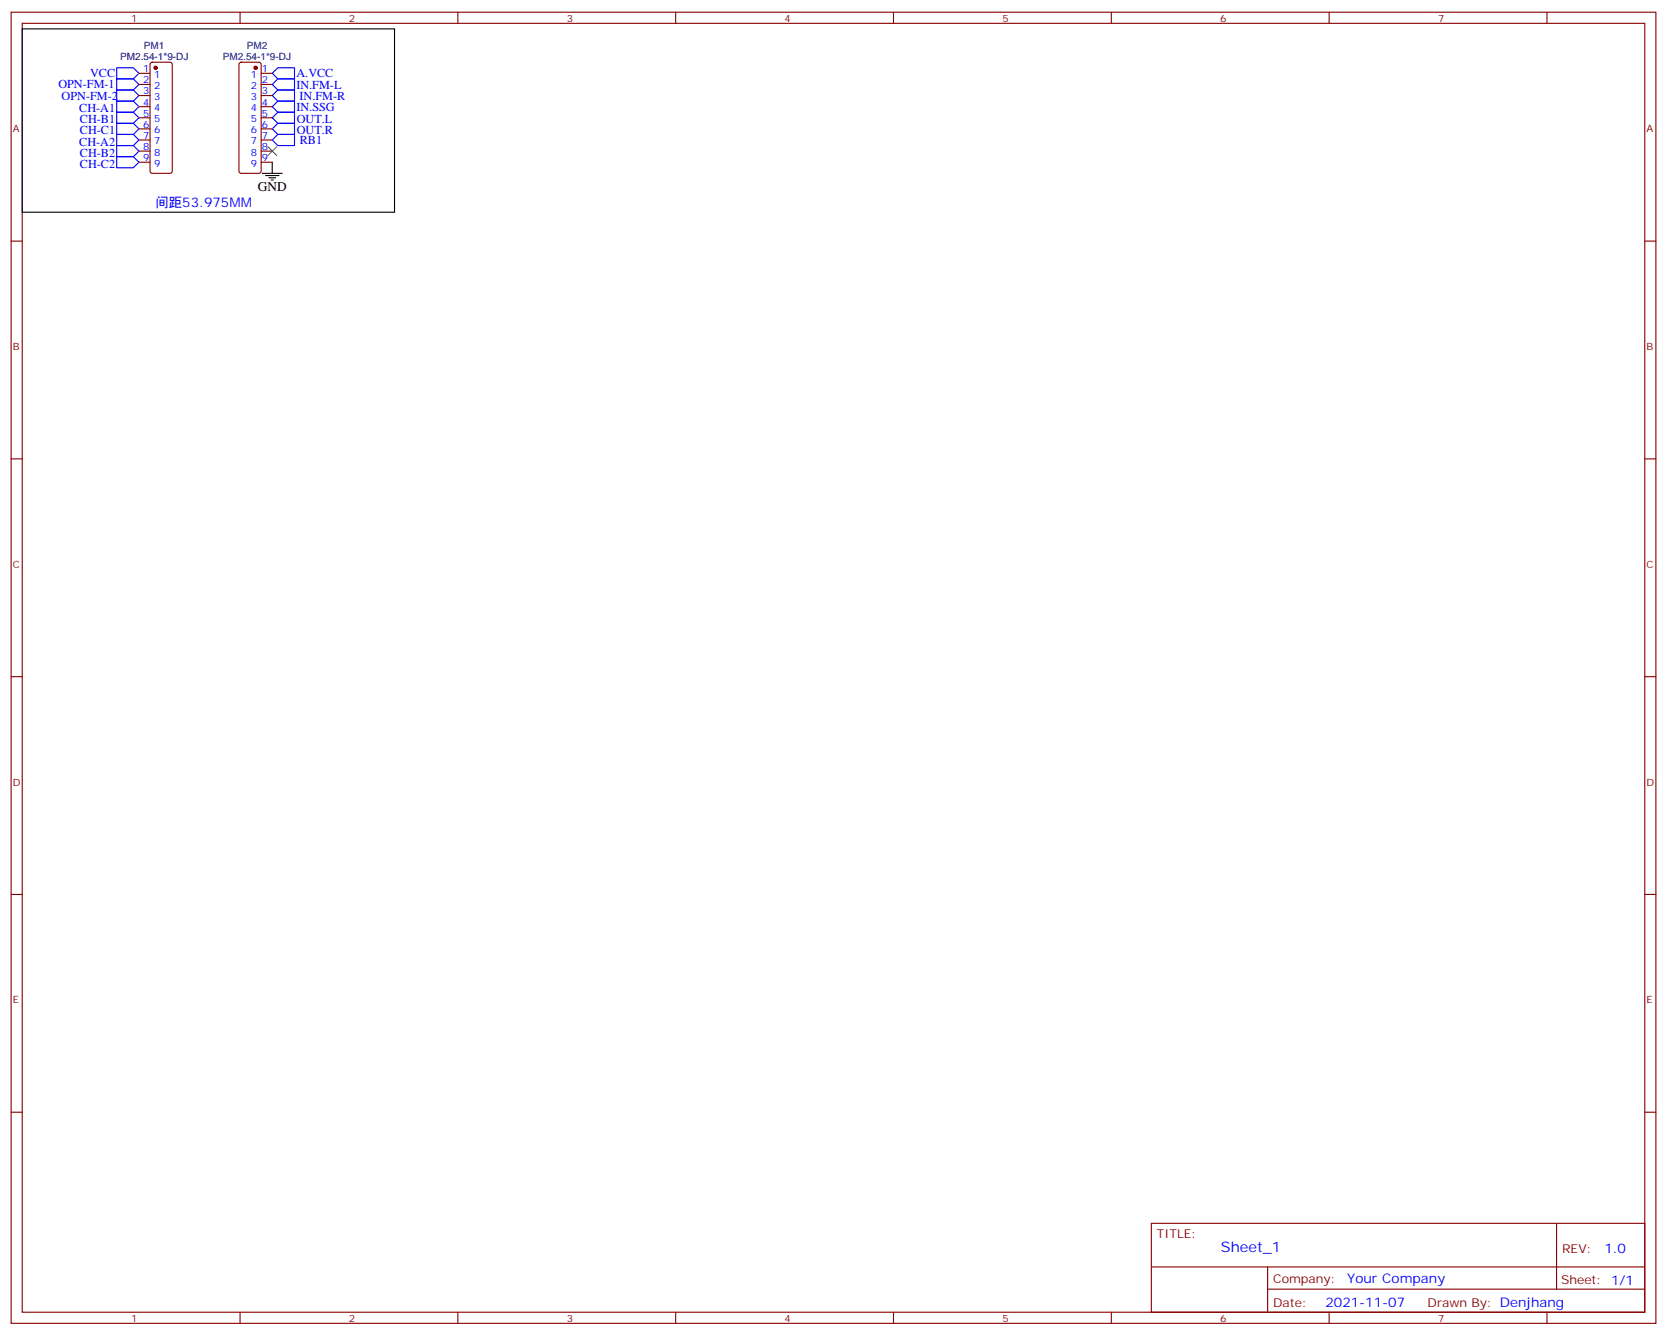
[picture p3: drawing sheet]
<svg xmlns="http://www.w3.org/2000/svg" width="529mm" height="424mm" viewBox="0 0 529 424" stroke-linecap="round" stroke-linejoin="round" font-family="sans-serif">
<g fill="none" stroke="#870000" stroke-width=".35">
<path d="M3.5 3.9h522.1v416.3h-522.1zM7.1 7.4h515v409.2h-515zM47.9 20l.4-.2h5.7l.5 .2 .2 .5v33.8l-.3 .5-.4 .2h-5.7l-.5-.2-.2-.5v-33.8zM76.1 20l.5-.2h5.6l.5 .2 .2 .5v33.8l-.2 .5-.5 .2h-5.6l-.5-.2-.3-.5v-33.8zM76.2 3.9v3.5M145.3 3.9v3.5M214.5 3.9v3.5M283.6 3.9v3.5M352.8 3.9v3.5M421.9 3.9v3.5M491.1 3.9v3.5M44.1 23.3h3.5"/>
<path d="M44.1 26.8h3.5M44.1 30.3h3.5M44.1 33.9h3.5M44.1 37.4h3.5M82.9 23.3h3.5M82.9 26.8h3.5M82.9 30.3h3.5M82.9 33.9h3.5M82.9 37.4h3.5M44.1 40.9h3.5M44.1 44.4h3.5M44.1 48h3.5"/>
<path d="M44.1 51.5h3.5M82.9 40.9h3.5M82.9 44.4h3.5M82.9 48h3.5M82.9 51.5h3.5M3.5 76.6h3.6M522.1 76.6h3.5M3.5 145.7h3.6M522.1 145.7h3.5M3.5 214.8h3.6M522.1 214.8h3.5M3.5 284h3.6"/>
<path d="M522.1 284h3.5M3.5 353.1h3.6M522.1 353.1h3.5M365.5 388.4h156.6v28.2h-156.6zM494.1 388.4v20.9M76.2 416.6v3.6M145.3 416.6v3.6M214.5 416.6v3.6M283.6 416.6v3.6M352.8 416.6v3.6M365.5 402.3h156.5M402.4 409.3h119.6"/>
<path d="M402.4 402.3v14.1M421.9 416.6v3.6M491.1 416.6v3.6"/>
</g>
<g fill="none" stroke="#00f" stroke-width=".35">
<path d="M37 28.6h5.3l1.8 1.7-1.8 1.8h-5.3zM37 25h5.3l1.8 1.8-1.8 1.8h-5.3zM37 21.5h5.3l1.8 1.8-1.8 1.7h-5.3zM37 32.1h5.3l1.8 1.8-1.8 1.7h-5.3zM37 35.6h5.3l1.8 1.8-1.8 1.8h-5.3zM37 39.2h5.3l1.8 1.7-1.8 1.8h-5.3zM86.4 23.3l1.8-1.8h5.3v3.5h-5.3zM86.4 26.8l1.8-1.8h5.3v3.6h-5.3zM88.2 35.6h5.3v3.6h-5.3l-1.8-1.8zM88.2 39.2h5.3v3.5h-5.3l-1.8-1.8zM88.2 32.1h5.3v3.5h-5.3l-1.8-1.7zM88.2 28.6h5.3v3.5h-5.3l-1.8-1.8z"/>
<path d="M37 42.7h5.3l1.8 1.7-1.8 1.8h-5.3zM37 46.2h5.3l1.8 1.8-1.8 1.7h-5.3zM37 49.7h5.3l1.8 1.8-1.8 1.8h-5.3zM88.2 42.7h5.3v3.5h-5.3l-1.8-1.8z"/>
</g>
<path d="M7.1 9.2h118.1v58.2h-118.1zM83.3 55h6.3M84.3 55.7h4.2M85.4 56.4h2.1M86.1 57.1h.7M86.4 51.5v3.5" fill="none" stroke="#000" stroke-width=".35"/>
<g fill="#870000" stroke="#870000" stroke-width=".35">
<circle cx="49.4" cy="21.5" r=".53"/>
<circle cx="81.1" cy="21.5" r=".53"/>
</g>
<path d="M85 46.6l2.8 2.8M87.8 46.6l-2.8 2.8" fill="none" stroke="#3c3" stroke-width=".35"/>
<text font-size="4.6" fill="#00f" x="387.6" y="397.4">Sheet_1</text>
<g font-size="4.2" fill="#00f">
<text x="49.4" y="65.6">间距53.975MM</text>
<text x="509.3" y="397.7">1.0</text>
<text x="427.7" y="407.2">Your Company</text>
<text x="420.7" y="415">2021-11-07</text>
</g>
<text font-size="4.2" x="81.8" y="60.7">GND</text>
<g font-size="3.9" fill="#00f">
<text x="18.5" y="28.1">OPN-FM-1</text>
<text x="28.6" y="24.6">VCC</text>
<text x="94.1" y="28.2">IN.FM-L</text>
<text x="94.1" y="24.6">A.VCC</text>
<text x="19.5" y="31.6">OPN-FM-2</text>
<text x="25.1" y="35.6">CH-A1</text>
<text x="94.1" y="35.1">IN.SSG</text>
<text x="95.1" y="31.6">IN.FM-R</text>
<text x="25.4" y="39.2">CH-B1</text>
<text x="94.2" y="39.1">OUT.L</text>
<text x="25.1" y="46.4">CH-A2</text>
<text x="25.4" y="42.7">CH-C1</text>
<text x="94.2" y="42.7">OUT.R</text>
<text x="95.2" y="45.7">RB1</text>
<text x="25.4" y="49.9">CH-B2</text>
<text x="25.4" y="53.5">CH-C2</text>
</g>
<g font-size="3.9" fill="#800">
<text x="367.2" y="393">TITLE:</text>
<text x="495.9" y="397.7">REV:</text>
<text x="404.1" y="407.2">Company:</text>
<text x="495.5" y="407.8">Sheet: 1/1</text>
<text x="404.1" y="414.9">Date:</text>
<text x="453.2" y="415">Drawn By: Denjhang</text>
</g>
<g font-size="3.2" fill="#800">
<text x="41.6" y="6.9">1</text>
<text x="110.8" y="6.9">2</text>
<text x="179.9" y="6.9">3</text>
<text x="249.1" y="6.9">4</text>
<text x="318.2" y="6.9">5</text>
<text x="387.3" y="6.9">6</text>
<text x="456.5" y="6.9">7</text>
<text x="4.1" y="42">A</text>
<text x="522.6" y="42">A</text>
<text x="4.1" y="111.1">B</text>
<text x="522.6" y="111.1">B</text>
<text x="4.1" y="180.3">C</text>
<text x="522.6" y="180.3">C</text>
<text x="4.1" y="249.4">D</text>
<text x="522.6" y="249.4">D</text>
<text x="4.1" y="318.6">E</text>
<text x="522.6" y="318.6">E</text>
<text x="41.6" y="419.6">1</text>
<text x="110.8" y="419.6">2</text>
<text x="179.9" y="419.6">3</text>
<text x="249.1" y="419.6">4</text>
<text x="318.2" y="419.6">5</text>
<text x="387.3" y="419.6">6</text>
<text x="456.5" y="419.6">7</text>
</g>
<g font-size="3.2" fill="#000080">
<text x="45.6" y="15.5">PM1</text>
<text x="78.4" y="15.5">PM2</text>
<text x="38.1" y="19.1">PM2.54-1*9-DJ</text>
<text x="70.7" y="19.1">PM2.54-1*9-DJ</text>
</g>
<g font-size="3.2" fill="#00f">
<text x="45.4" y="22.9">1</text>
<text x="83.1" y="22.9">1</text>
<text x="45.4" y="26.5">2</text>
<text x="45.4" y="30">3</text>
<text x="48.9" y="24.7">1</text>
<text x="48.9" y="28.2">2</text>
<text x="79.6" y="24.7">1</text>
<text x="79.6" y="28.2">2</text>
<text x="83.1" y="26.5">2</text>
<text x="83.1" y="30">3</text>
<text x="45.4" y="33.5">4</text>
<text x="48.9" y="31.8">3</text>
<text x="48.9" y="35.3">4</text>
<text x="79.6" y="31.8">3</text>
<text x="79.6" y="35.3">4</text>
<text x="83.1" y="33.5">4</text>
<text x="45.4" y="37">5</text>
<text x="45.4" y="40.6">6</text>
<text x="48.9" y="38.8">5</text>
<text x="79.6" y="38.8">5</text>
<text x="83.1" y="37">5</text>
<text x="83.1" y="40.6">6</text>
<text x="45.4" y="44.1">7</text>
<text x="45.4" y="47.6">8</text>
<text x="48.9" y="42.3">6</text>
<text x="48.9" y="45.9">7</text>
<text x="79.6" y="42.3">6</text>
<text x="79.6" y="45.9">7</text>
<text x="83.1" y="44.1">7</text>
<text x="83.1" y="47.6">8</text>
<text x="45.4" y="51.2">9</text>
<text x="48.9" y="49.4">8</text>
<text x="48.9" y="52.9">9</text>
<text x="79.6" y="49.4">8</text>
<text x="79.6" y="52.9">9</text>
<text x="83.1" y="51.2">9</text>
</g>
</svg>
